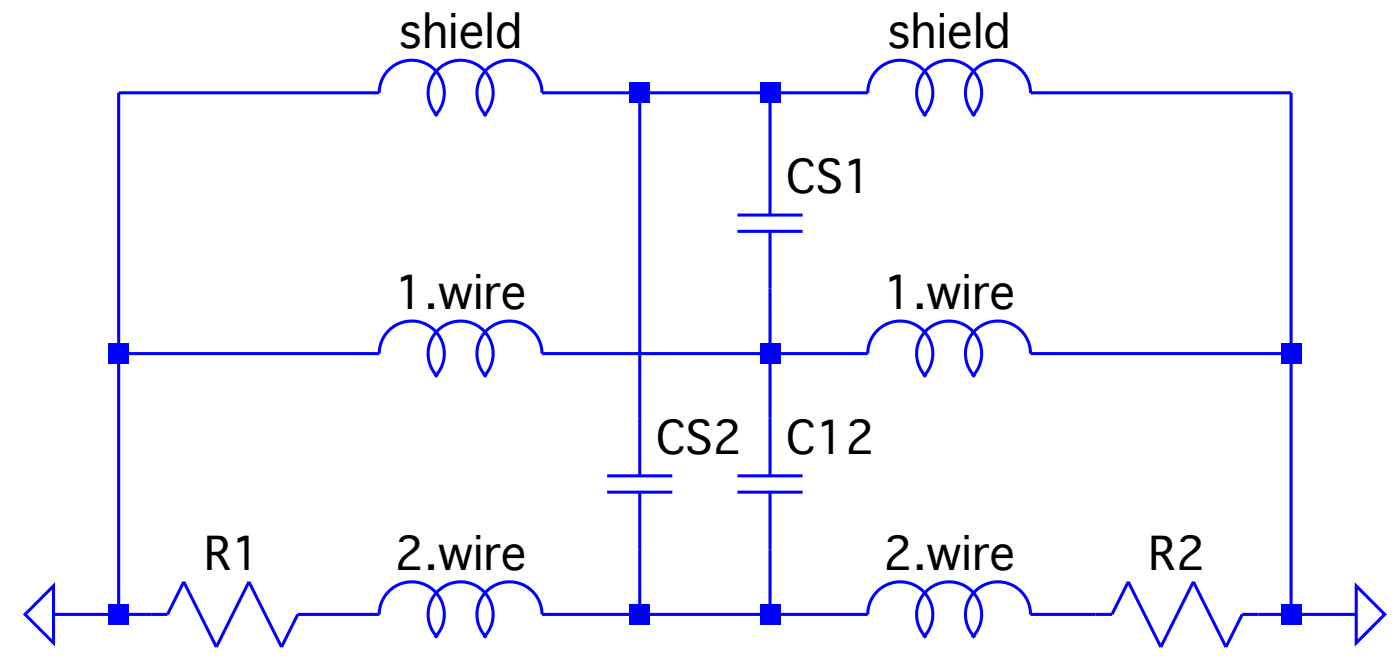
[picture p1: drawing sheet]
Version 4
SHEET 1 880 680
WIRE -160 -96 -288 -96
WIRE -32 -96 -80 -96
WIRE 32 -96 -32 -96
WIRE 80 -96 32 -96
WIRE 288 -96 160 -96
WIRE 32 -64 32 -96
WIRE -288 32 -288 -96
WIRE -160 32 -288 32
WIRE 32 32 32 0
WIRE 32 32 -80 32
WIRE 80 32 32 32
WIRE 288 32 288 -96
WIRE 288 32 160 32
WIRE -32 64 -32 -96
WIRE 32 64 32 32
WIRE -288 160 -288 32
WIRE -288 160 -320 160
WIRE -272 160 -288 160
WIRE -160 160 -192 160
WIRE -32 160 -32 128
WIRE -32 160 -80 160
WIRE 32 160 32 128
WIRE 32 160 -32 160
WIRE 80 160 32 160
WIRE 192 160 160 160
WIRE 288 160 288 32
WIRE 288 160 272 160
WIRE 320 160 288 160
FLAG -320 160 0
FLAG 320 160 0
SYMBOL cap 16 64 R0
SYMATTR InstName C12
SYMATTR Value ""
SYMBOL ind -176 48 R270
WINDOW 0 32 56 VTop 2
WINDOW 3 5 56 VBottom 2
SYMATTR InstName 1.wire
SYMATTR Value ""
SYMBOL res -176 144 R90
WINDOW 0 0 56 VBottom 2
WINDOW 3 32 56 VTop 2
SYMATTR InstName R1
SYMATTR Value ""
SYMBOL ind 64 48 R270
WINDOW 0 32 56 VTop 2
WINDOW 3 5 56 VBottom 2
SYMATTR InstName 1.wire
SYMATTR Value ""
SYMBOL ind -176 176 R270
WINDOW 0 32 56 VTop 2
WINDOW 3 5 56 VBottom 2
SYMATTR InstName 2.wire
SYMATTR Value ""
SYMBOL ind 64 176 R270
WINDOW 0 32 56 VTop 2
WINDOW 3 5 56 VBottom 2
SYMATTR InstName 2.wire
SYMATTR Value ""
SYMBOL res 288 144 R90
WINDOW 0 0 56 VBottom 2
WINDOW 3 32 56 VTop 2
SYMATTR InstName R2
SYMATTR Value ""
SYMBOL ind -176 -80 R270
WINDOW 0 32 56 VTop 2
WINDOW 3 5 56 VBottom 2
SYMATTR InstName shield
SYMATTR Value ""
SYMBOL ind 64 -80 R270
WINDOW 0 32 56 VTop 2
WINDOW 3 5 56 VBottom 2
SYMATTR InstName shield
SYMATTR Value ""
SYMBOL cap 16 -64 R0
SYMATTR InstName CS1
SYMATTR Value ""
SYMBOL cap -48 64 R0
SYMATTR InstName CS2
SYMATTR Value ""
